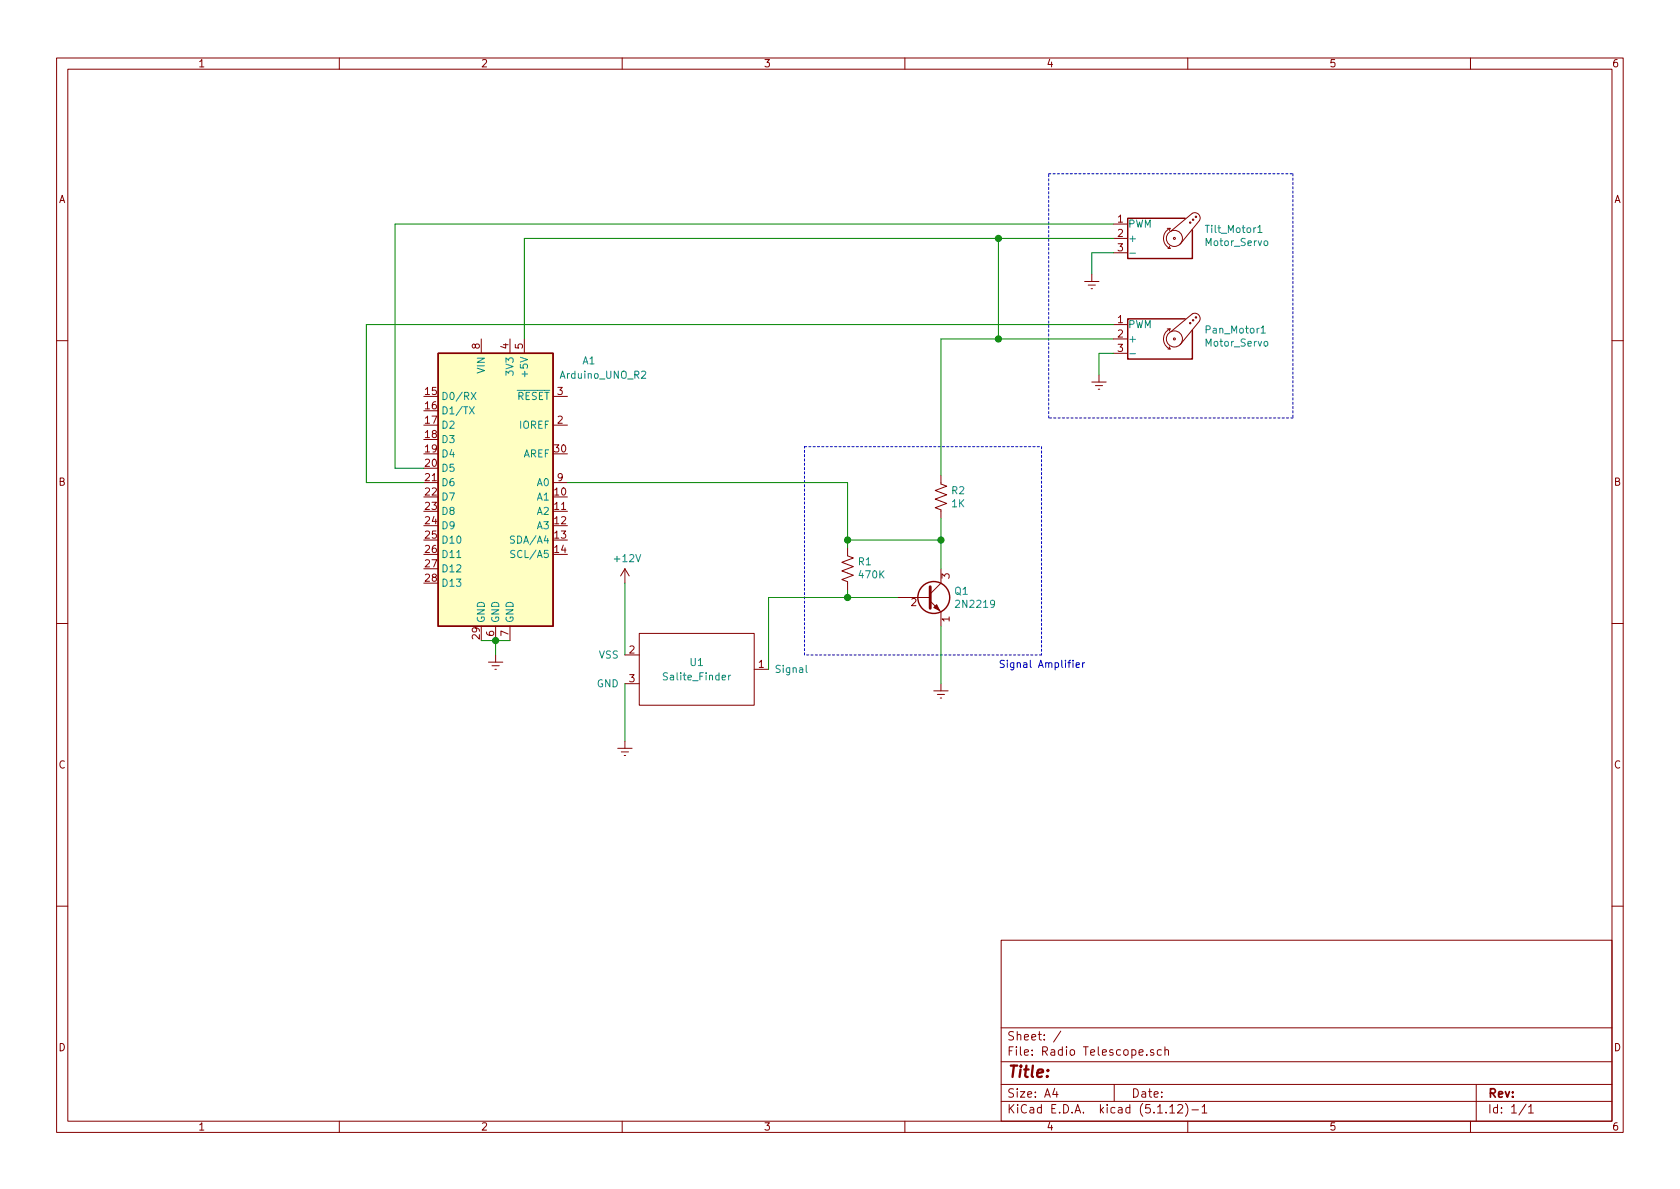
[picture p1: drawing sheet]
EESchema Schematic File Version 4
EELAYER 30 0
EELAYER END
$Descr A4 11693 8268
encoding utf-8
Sheet 1 1
Title ""
Date ""
Rev ""
Comp ""
Comment1 ""
Comment2 ""
Comment3 ""
Comment4 ""
$EndDescr
$Comp
L Motor:Motor_Servo Tilt_Motor1
U 1 1
P 8050 1650
F 0 "Tilt_Motor1" H 8382 1715 50  0000 L CNN
F 1 "Motor_Servo" H 8382 1624 50  0000 L CNN
F 2 "" H 8050 1460 50  0001 C CNN
F 3 "http://forums.parallax.com/uploads/attachments/46831/74481.png" H 8050 1460 50  0001 C CNN
	1    8050 1650
	1    0    0    -1  
$EndComp
$Comp
L Device:R_US R2
U 1 1
P 6550 3450
F 0 "R2" H 6618 3496 50  0000 L CNN
F 1 "1K" H 6618 3405 50  0000 L CNN
F 2 "" V 6590 3440 50  0001 C CNN
F 3 "~" H 6550 3450 50  0001 C CNN
	1    6550 3450
	1    0    0    -1  
$EndComp
$Comp
L Transistor_BJT:2N2219 Q1
U 1 1
P 6450 4150
F 0 "Q1" H 6640 4196 50  0000 L CNN
F 1 "2N2219" H 6640 4105 50  0000 L CNN
F 2 "Package_TO_SOT_THT:TO-39-3" H 6650 4075 50  0001 L CIN
F 3 "http://www.onsemi.com/pub_link/Collateral/2N2219-D.PDF" H 6450 4150 50  0001 L CNN
	1    6450 4150
	1    0    0    -1  
$EndComp
$Comp
L Motor:Motor_Servo Pan_Motor1
U 1 1
P 8050 2350
F 0 "Pan_Motor1" H 8382 2415 50  0000 L CNN
F 1 "Motor_Servo" H 8382 2324 50  0000 L CNN
F 2 "" H 8050 2160 50  0001 C CNN
F 3 "http://forums.parallax.com/uploads/attachments/46831/74481.png" H 8050 2160 50  0001 C CNN
	1    8050 2350
	1    0    0    -1  
$EndComp
$Comp
L Device:R_US R1
U 1 1
P 5900 3950
F 0 "R1" H 5832 3904 50  0000 R CNN
F 1 "470K" H 5832 3995 50  0000 R CNN
F 2 "" V 5940 3940 50  0001 C CNN
F 3 "~" H 5900 3950 50  0001 C CNN
	1    5900 3950
	-1   0    0    1   
$EndComp
$Comp
L power:Earth #PWR04
U 1 1
P 6550 4750
F 0 "#PWR04" H 6550 4500 50  0001 C CNN
F 1 "Earth" H 6550 4600 50  0001 C CNN
F 2 "" H 6550 4750 50  0001 C CNN
F 3 "~" H 6550 4750 50  0001 C CNN
	1    6550 4750
	1    0    0    -1  
$EndComp
Wire Wire Line
	6550 4350 6550 4750
Wire Wire Line
	6250 4150 5900 4150
Wire Wire Line
	6550 3600 6550 3750
Wire Wire Line
	3350 4450 3450 4450
Wire Wire Line
	3450 4450 3550 4450
Connection ~ 3450 4450
Wire Wire Line
	3450 4450 3450 4550
$Comp
L power:Earth #PWR01
U 1 1
P 3450 4550
F 0 "#PWR01" H 3450 4300 50  0001 C CNN
F 1 "Earth" H 3450 4400 50  0001 C CNN
F 2 "" H 3450 4550 50  0001 C CNN
F 3 "~" H 3450 4550 50  0001 C CNN
	1    3450 4550
	1    0    0    -1  
$EndComp
$Comp
L power:Earth #PWR06
U 1 1
P 7650 2600
F 0 "#PWR06" H 7650 2350 50  0001 C CNN
F 1 "Earth" H 7650 2450 50  0001 C CNN
F 2 "" H 7650 2600 50  0001 C CNN
F 3 "~" H 7650 2600 50  0001 C CNN
	1    7650 2600
	1    0    0    -1  
$EndComp
$Comp
L power:Earth #PWR05
U 1 1
P 7600 1900
F 0 "#PWR05" H 7600 1650 50  0001 C CNN
F 1 "Earth" H 7600 1750 50  0001 C CNN
F 2 "" H 7600 1900 50  0001 C CNN
F 3 "~" H 7600 1900 50  0001 C CNN
	1    7600 1900
	1    0    0    -1  
$EndComp
Wire Wire Line
	7750 1750 7600 1750
Wire Wire Line
	7600 1750 7600 1900
Wire Wire Line
	7750 2450 7650 2450
Wire Wire Line
	7650 2450 7650 2600
Wire Wire Line
	3650 2350 3650 1650
Wire Wire Line
	3650 1650 6950 1650
Wire Wire Line
	6950 1650 6950 2350
Wire Wire Line
	6950 2350 7750 2350
Connection ~ 6950 1650
Wire Wire Line
	6950 1650 7750 1650
Wire Wire Line
	2950 3250 2750 3250
Wire Wire Line
	2750 3250 2750 1550
Wire Wire Line
	2750 1550 7750 1550
$Comp
L MCU_Module:Arduino_UNO_R2 A1
U 1 1
P 3450 3350
F 0 "A1" H 4100 4200 50  0000 C CNN
F 1 "Arduino_UNO_R2" H 4200 4100 50  0000 C CNN
F 2 "Module:Arduino_UNO_R2" H 3450 3350 50  0001 C CIN
F 3 "https://www.arduino.cc/en/Main/arduinoBoardUno" H 3450 3350 50  0001 C CNN
	1    3450 3350
	1    0    0    -1  
$EndComp
Wire Wire Line
	2950 3350 2550 3350
Wire Wire Line
	2550 3350 2550 2250
Wire Wire Line
	2550 2250 7750 2250
Wire Wire Line
	6950 2350 6550 2350
Wire Wire Line
	6550 2350 6550 3300
Connection ~ 6950 2350
$Comp
L My_Symbols:Salite_Finder U1
U 1 1
P 4800 4650
F 0 "U1" H 4850 4700 50  0000 C CNN
F 1 "Salite_Finder" H 4850 4600 50  0000 C CNN
F 2 "" H 4800 4650 50  0001 C CNN
F 3 "" H 4800 4650 50  0001 C CNN
	1    4800 4650
	1    0    0    -1  
$EndComp
Wire Wire Line
	5350 4150 5350 4650
Wire Wire Line
	4350 4550 4350 4050
$Comp
L power:+12V #PWR02
U 1 1
P 4350 4050
F 0 "#PWR02" H 4350 3900 50  0001 C CNN
F 1 "+12V" H 4365 4223 50  0000 C CNN
F 2 "" H 4350 4050 50  0001 C CNN
F 3 "" H 4350 4050 50  0001 C CNN
	1    4350 4050
	1    0    0    -1  
$EndComp
$Comp
L power:Earth #PWR03
U 1 1
P 4350 5150
F 0 "#PWR03" H 4350 4900 50  0001 C CNN
F 1 "Earth" H 4350 5000 50  0001 C CNN
F 2 "" H 4350 5150 50  0001 C CNN
F 3 "~" H 4350 5150 50  0001 C CNN
	1    4350 5150
	1    0    0    -1  
$EndComp
Wire Wire Line
	4350 4750 4350 5150
Wire Wire Line
	3950 3350 5900 3350
Wire Wire Line
	5900 3350 5900 3750
Wire Wire Line
	5900 3750 6550 3750
Connection ~ 6550 3750
Wire Wire Line
	6550 3750 6550 3950
Wire Wire Line
	5900 3750 5900 3800
Connection ~ 5900 3750
Wire Wire Line
	5900 4100 5900 4150
Connection ~ 5900 4150
Wire Wire Line
	5350 4150 5900 4150
Wire Notes Line
	5600 3100 7250 3100
Wire Notes Line
	7250 3100 7250 4550
Wire Notes Line
	7250 4550 5600 4550
Wire Notes Line
	5600 4550 5600 3100
Wire Notes Line
	7300 1200 9000 1200
Wire Notes Line
	9000 1200 9000 2900
Wire Notes Line
	9000 2900 7300 2900
Wire Notes Line
	7300 2900 7300 1200
Text Notes 6950 4650 0    50   ~ 0
Signal Amplifier
$EndSCHEMATC
